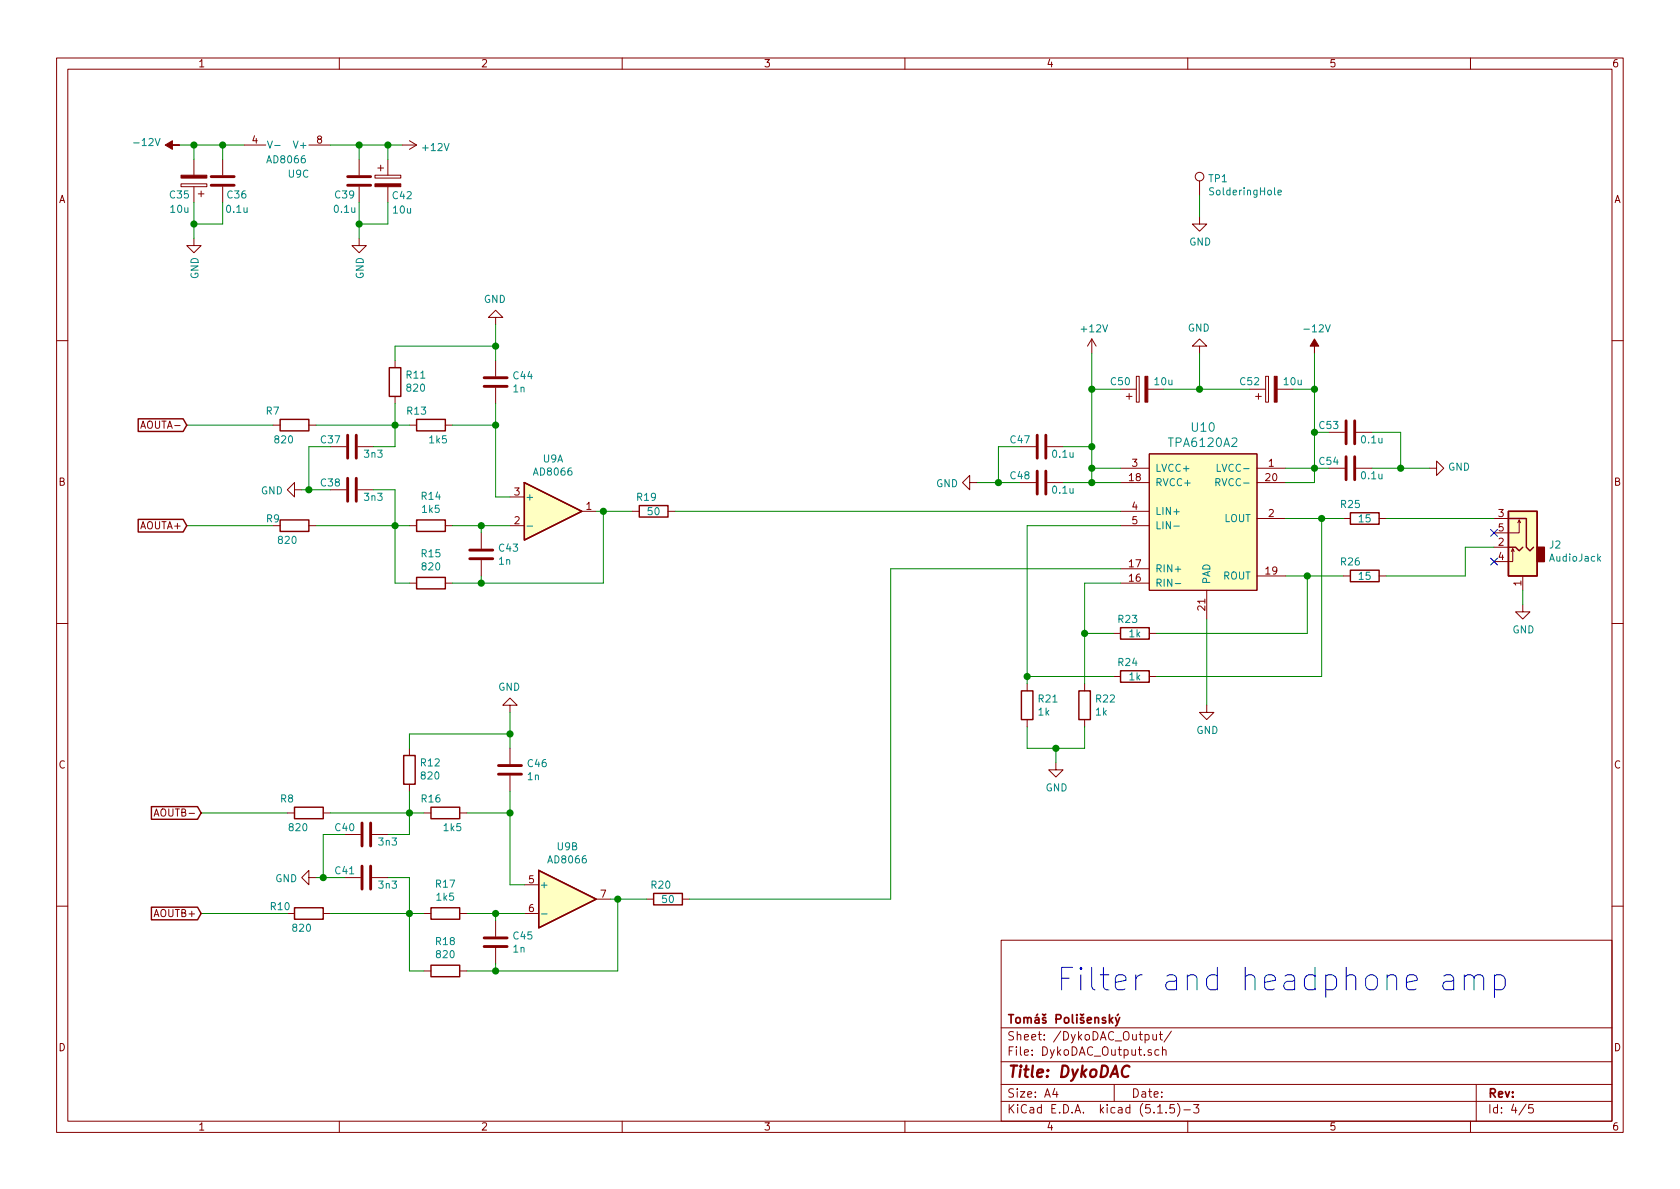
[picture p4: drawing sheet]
EESchema Schematic File Version 4
EELAYER 30 0
EELAYER END
$Descr A4 11693 8268
encoding utf-8
Sheet 4 5
Title "DykoDAC"
Date ""
Rev ""
Comp "Tomáš Polišenský"
Comment1 ""
Comment2 ""
Comment3 ""
Comment4 ""
$EndDescr
$Comp
L Amplifier_Operational:AD8620 U9
U 1 1
P 3850 3550
F 0 "U9" H 3850 3917 50  0000 C CNN
F 1 "AD8066" H 3850 3826 50  0000 C CNN
F 2 "Housings_SOIC:SOIC-8_3.9x4.9mm_Pitch1.27mm" H 3850 3550 50  0001 C CNN
F 3 "http://www.analog.com/media/en/technical-documentation/data-sheets/AD8610_8620.pdf" H 3850 3550 50  0001 C CNN
	1    3850 3550
	1    0    0    -1  
$EndComp
$Comp
L Amplifier_Operational:AD8620 U9
U 3 1
P 2000 1100
F 0 "U9" V 2100 1100 50  0000 L CNN
F 1 "AD8066" V 2000 950 50  0000 L CNN
F 2 "Housings_SOIC:SOIC-8_3.9x4.9mm_Pitch1.27mm" H 2000 1100 50  0001 C CNN
F 3 "http://www.analog.com/media/en/technical-documentation/data-sheets/AD8610_8620.pdf" H 2000 1100 50  0001 C CNN
	3    2000 1100
	0    1    1    0   
$EndComp
Text GLabel 1300 3650 0    50   Input ~ 0
AOUTA+
Text GLabel 1300 2950 0    50   Input ~ 0
AOUTA-
$Comp
L Device:C C39
U 1 1
P 2500 1250
F 0 "C39" H 2600 1350 50  0000 C CNN
F 1 "0.1u" H 2600 1450 50  0000 C CNN
F 2 "Capacitors_SMD:C_0603" H 2538 1100 50  0001 C CNN
F 3 "~" H 2500 1250 50  0001 C CNN
	1    2500 1250
	-1   0    0    1   
$EndComp
$Comp
L Device:CP C42
U 1 1
P 2700 1250
F 0 "C42" H 2800 1150 50  0000 C CNN
F 1 "10u" H 2800 1050 50  0000 C CNN
F 2 "Capacitor_Tantalum_SMD:CP_EIA-3216-18_Kemet-A" H 2738 1100 50  0001 C CNN
F 3 "~" H 2700 1250 50  0001 C CNN
	1    2700 1250
	1    0    0    -1  
$EndComp
$Comp
L Device:C C36
U 1 1
P 1550 1250
F 0 "C36" H 1450 1350 50  0000 C CNN
F 1 "0.1u" H 1450 1450 50  0000 C CNN
F 2 "Capacitors_SMD:C_0603" H 1588 1100 50  0001 C CNN
F 3 "~" H 1550 1250 50  0001 C CNN
	1    1550 1250
	-1   0    0    1   
$EndComp
$Comp
L Device:CP C35
U 1 1
P 1350 1250
F 0 "C35" H 1450 1350 50  0000 C CNN
F 1 "10u" H 1450 1450 50  0000 C CNN
F 2 "Capacitor_Tantalum_SMD:CP_EIA-3216-18_Kemet-A" H 1388 1100 50  0001 C CNN
F 3 "~" H 1350 1250 50  0001 C CNN
	1    1350 1250
	-1   0    0    1   
$EndComp
$Comp
L power:GND #PWR031
U 1 1
P 2500 1650
F 0 "#PWR031" H 2500 1400 50  0001 C CNN
F 1 "GND" V 2505 1522 50  0000 R CNN
F 2 "" H 2500 1650 50  0001 C CNN
F 3 "" H 2500 1650 50  0001 C CNN
	1    2500 1650
	1    0    0    -1  
$EndComp
$Comp
L power:GND #PWR028
U 1 1
P 1350 1650
F 0 "#PWR028" H 1350 1400 50  0001 C CNN
F 1 "GND" V 1355 1522 50  0000 R CNN
F 2 "" H 1350 1650 50  0001 C CNN
F 3 "" H 1350 1650 50  0001 C CNN
	1    1350 1650
	1    0    0    -1  
$EndComp
Wire Wire Line
	1350 1400 1350 1550
Wire Wire Line
	1550 1400 1550 1550
Wire Wire Line
	1550 1550 1350 1550
Connection ~ 1350 1550
Wire Wire Line
	1350 1550 1350 1650
Wire Wire Line
	2500 1400 2500 1550
Wire Wire Line
	2700 1400 2700 1550
Wire Wire Line
	2700 1550 2500 1550
Connection ~ 2500 1550
Wire Wire Line
	2500 1550 2500 1650
Wire Wire Line
	2300 1000 2500 1000
Wire Wire Line
	2700 1000 2700 1100
Wire Wire Line
	2500 1100 2500 1000
Connection ~ 2500 1000
Wire Wire Line
	2500 1000 2700 1000
Wire Wire Line
	1700 1000 1550 1000
Wire Wire Line
	1550 1000 1550 1100
Wire Wire Line
	1350 1100 1350 1000
Wire Wire Line
	1350 1000 1550 1000
Connection ~ 1550 1000
Wire Wire Line
	2800 1000 2700 1000
Connection ~ 2700 1000
Wire Wire Line
	1250 1000 1350 1000
Connection ~ 1350 1000
$Comp
L Device:C C43
U 1 1
P 3350 3850
F 0 "C43" H 3465 3896 50  0000 L CNN
F 1 "1n" H 3465 3805 50  0000 L CNN
F 2 "Capacitors_SMD:C_0603" H 3388 3700 50  0001 C CNN
F 3 "~" H 3350 3850 50  0001 C CNN
	1    3350 3850
	1    0    0    -1  
$EndComp
$Comp
L Device:R R14
U 1 1
P 3000 3650
F 0 "R14" V 2793 3650 50  0000 C CNN
F 1 "1k5" V 2884 3650 50  0000 C CNN
F 2 "Resistors_SMD:R_0603" V 2930 3650 50  0001 C CNN
F 3 "~" H 3000 3650 50  0001 C CNN
	1    3000 3650
	0    1    1    0   
$EndComp
$Comp
L Device:R R15
U 1 1
P 3000 4050
F 0 "R15" V 2793 4050 50  0000 C CNN
F 1 "820" V 2884 4050 50  0000 C CNN
F 2 "Resistors_SMD:R_0603" V 2930 4050 50  0001 C CNN
F 3 "~" H 3000 4050 50  0001 C CNN
	1    3000 4050
	0    1    1    0   
$EndComp
$Comp
L Device:R R9
U 1 1
P 2050 3650
F 0 "R9" V 2000 3500 50  0000 C CNN
F 1 "820" V 2150 3600 50  0000 C CNN
F 2 "Resistors_SMD:R_0603" V 1980 3650 50  0001 C CNN
F 3 "~" H 2050 3650 50  0001 C CNN
	1    2050 3650
	0    1    1    0   
$EndComp
Wire Wire Line
	2850 3650 2750 3650
Connection ~ 2750 3650
$Comp
L Device:C C38
U 1 1
P 2450 3400
F 0 "C38" V 2400 3250 50  0000 C CNN
F 1 "3n3" V 2500 3550 50  0000 C CNN
F 2 "Capacitors_SMD:C_0603" H 2488 3250 50  0001 C CNN
F 3 "~" H 2450 3400 50  0001 C CNN
	1    2450 3400
	0    1    1    0   
$EndComp
$Comp
L power:GND #PWR029
U 1 1
P 2100 3400
F 0 "#PWR029" H 2100 3150 50  0001 C CNN
F 1 "GND" V 2105 3272 50  0000 R CNN
F 2 "" H 2100 3400 50  0001 C CNN
F 3 "" H 2100 3400 50  0001 C CNN
	1    2100 3400
	0    1    1    0   
$EndComp
Wire Wire Line
	2100 3400 2150 3400
Wire Wire Line
	2600 3400 2750 3400
Wire Wire Line
	2750 3400 2750 3650
$Comp
L Device:C C44
U 1 1
P 3450 2650
F 0 "C44" H 3565 2696 50  0000 L CNN
F 1 "1n" H 3565 2605 50  0000 L CNN
F 2 "Capacitors_SMD:C_0603" H 3488 2500 50  0001 C CNN
F 3 "~" H 3450 2650 50  0001 C CNN
	1    3450 2650
	1    0    0    -1  
$EndComp
$Comp
L Device:R R13
U 1 1
P 3000 2950
F 0 "R13" V 2900 2850 50  0000 C CNN
F 1 "1k5" V 3100 3000 50  0000 C CNN
F 2 "Resistors_SMD:R_0603" V 2930 2950 50  0001 C CNN
F 3 "~" H 3000 2950 50  0001 C CNN
	1    3000 2950
	0    1    1    0   
$EndComp
$Comp
L Device:R R11
U 1 1
P 2750 2650
F 0 "R11" H 2680 2604 50  0000 R CNN
F 1 "820" H 2680 2695 50  0000 R CNN
F 2 "Resistors_SMD:R_0603" V 2680 2650 50  0001 C CNN
F 3 "~" H 2750 2650 50  0001 C CNN
	1    2750 2650
	-1   0    0    1   
$EndComp
Wire Wire Line
	3550 3450 3450 3450
$Comp
L power:GND #PWR033
U 1 1
P 3450 2250
F 0 "#PWR033" H 3450 2000 50  0001 C CNN
F 1 "GND" H 3455 2077 50  0000 C CNN
F 2 "" H 3450 2250 50  0001 C CNN
F 3 "" H 3450 2250 50  0001 C CNN
	1    3450 2250
	-1   0    0    1   
$EndComp
Wire Wire Line
	3450 2800 3450 2950
Wire Wire Line
	3150 2950 3450 2950
Connection ~ 3450 2950
Wire Wire Line
	3450 2950 3450 3450
$Comp
L Device:R R7
U 1 1
P 2050 2950
F 0 "R7" V 1950 2850 50  0000 R CNN
F 1 "820" V 2150 2950 50  0000 R CNN
F 2 "Resistors_SMD:R_0603" V 1980 2950 50  0001 C CNN
F 3 "~" H 2050 2950 50  0001 C CNN
	1    2050 2950
	0    1    1    0   
$EndComp
Wire Wire Line
	1300 2950 1900 2950
$Comp
L Device:C C37
U 1 1
P 2450 3100
F 0 "C37" V 2400 2950 50  0000 C CNN
F 1 "3n3" V 2500 3250 50  0000 C CNN
F 2 "Capacitors_SMD:C_0603" H 2488 2950 50  0001 C CNN
F 3 "~" H 2450 3100 50  0001 C CNN
	1    2450 3100
	0    1    1    0   
$EndComp
Wire Wire Line
	2300 3100 2150 3100
Wire Wire Line
	2150 3100 2150 3400
Connection ~ 2150 3400
Wire Wire Line
	2150 3400 2300 3400
Wire Wire Line
	2600 3100 2750 3100
Wire Wire Line
	2750 2500 2750 2400
Wire Wire Line
	2750 2400 3450 2400
Wire Wire Line
	3450 2400 3450 2250
Wire Wire Line
	3450 2400 3450 2500
Connection ~ 3450 2400
Wire Wire Line
	2850 2950 2750 2950
Wire Wire Line
	2750 2800 2750 2950
Connection ~ 2750 2950
Wire Wire Line
	2750 2950 2200 2950
Wire Wire Line
	2750 3100 2750 2950
Text GLabel 1400 6350 0    50   Input ~ 0
AOUTB+
Text GLabel 1400 5650 0    50   Input ~ 0
AOUTB-
$Comp
L Device:C C45
U 1 1
P 3450 6550
F 0 "C45" H 3565 6596 50  0000 L CNN
F 1 "1n" H 3565 6505 50  0000 L CNN
F 2 "Capacitors_SMD:C_0603" H 3488 6400 50  0001 C CNN
F 3 "~" H 3450 6550 50  0001 C CNN
	1    3450 6550
	1    0    0    -1  
$EndComp
$Comp
L Device:R R17
U 1 1
P 3100 6350
F 0 "R17" V 2893 6350 50  0000 C CNN
F 1 "1k5" V 2984 6350 50  0000 C CNN
F 2 "Resistors_SMD:R_0603" V 3030 6350 50  0001 C CNN
F 3 "~" H 3100 6350 50  0001 C CNN
	1    3100 6350
	0    1    1    0   
$EndComp
$Comp
L Device:R R18
U 1 1
P 3100 6750
F 0 "R18" V 2893 6750 50  0000 C CNN
F 1 "820" V 2984 6750 50  0000 C CNN
F 2 "Resistors_SMD:R_0603" V 3030 6750 50  0001 C CNN
F 3 "~" H 3100 6750 50  0001 C CNN
	1    3100 6750
	0    1    1    0   
$EndComp
$Comp
L Device:R R10
U 1 1
P 2150 6350
F 0 "R10" V 2100 6150 50  0000 C CNN
F 1 "820" V 2250 6300 50  0000 C CNN
F 2 "Resistors_SMD:R_0603" V 2080 6350 50  0001 C CNN
F 3 "~" H 2150 6350 50  0001 C CNN
	1    2150 6350
	0    1    1    0   
$EndComp
Wire Wire Line
	2950 6350 2850 6350
Connection ~ 2850 6350
$Comp
L Device:C C41
U 1 1
P 2550 6100
F 0 "C41" V 2500 5950 50  0000 C CNN
F 1 "3n3" V 2600 6250 50  0000 C CNN
F 2 "Capacitors_SMD:C_0603" H 2588 5950 50  0001 C CNN
F 3 "~" H 2550 6100 50  0001 C CNN
	1    2550 6100
	0    1    1    0   
$EndComp
$Comp
L power:GND #PWR030
U 1 1
P 2200 6100
F 0 "#PWR030" H 2200 5850 50  0001 C CNN
F 1 "GND" V 2205 5972 50  0000 R CNN
F 2 "" H 2200 6100 50  0001 C CNN
F 3 "" H 2200 6100 50  0001 C CNN
	1    2200 6100
	0    1    1    0   
$EndComp
Wire Wire Line
	2200 6100 2250 6100
Wire Wire Line
	2700 6100 2850 6100
Wire Wire Line
	2850 6100 2850 6350
$Comp
L Device:C C46
U 1 1
P 3550 5350
F 0 "C46" H 3665 5396 50  0000 L CNN
F 1 "1n" H 3665 5305 50  0000 L CNN
F 2 "Capacitors_SMD:C_0603" H 3588 5200 50  0001 C CNN
F 3 "~" H 3550 5350 50  0001 C CNN
	1    3550 5350
	1    0    0    -1  
$EndComp
$Comp
L Device:R R16
U 1 1
P 3100 5650
F 0 "R16" V 3000 5550 50  0000 C CNN
F 1 "1k5" V 3200 5700 50  0000 C CNN
F 2 "Resistors_SMD:R_0603" V 3030 5650 50  0001 C CNN
F 3 "~" H 3100 5650 50  0001 C CNN
	1    3100 5650
	0    1    1    0   
$EndComp
$Comp
L Device:R R12
U 1 1
P 2850 5350
F 0 "R12" H 2780 5304 50  0000 R CNN
F 1 "820" H 2780 5395 50  0000 R CNN
F 2 "Resistors_SMD:R_0603" V 2780 5350 50  0001 C CNN
F 3 "~" H 2850 5350 50  0001 C CNN
	1    2850 5350
	-1   0    0    1   
$EndComp
Wire Wire Line
	3650 6150 3550 6150
$Comp
L power:GND #PWR034
U 1 1
P 3550 4950
F 0 "#PWR034" H 3550 4700 50  0001 C CNN
F 1 "GND" H 3555 4777 50  0000 C CNN
F 2 "" H 3550 4950 50  0001 C CNN
F 3 "" H 3550 4950 50  0001 C CNN
	1    3550 4950
	-1   0    0    1   
$EndComp
Wire Wire Line
	3550 5500 3550 5650
Wire Wire Line
	3250 5650 3550 5650
Connection ~ 3550 5650
Wire Wire Line
	3550 5650 3550 6150
$Comp
L Device:R R8
U 1 1
P 2150 5650
F 0 "R8" V 2050 5550 50  0000 R CNN
F 1 "820" V 2250 5650 50  0000 R CNN
F 2 "Resistors_SMD:R_0603" V 2080 5650 50  0001 C CNN
F 3 "~" H 2150 5650 50  0001 C CNN
	1    2150 5650
	0    1    1    0   
$EndComp
Wire Wire Line
	1400 5650 2000 5650
$Comp
L Device:C C40
U 1 1
P 2550 5800
F 0 "C40" V 2500 5650 50  0000 C CNN
F 1 "3n3" V 2600 5950 50  0000 C CNN
F 2 "Capacitors_SMD:C_0603" H 2588 5650 50  0001 C CNN
F 3 "~" H 2550 5800 50  0001 C CNN
	1    2550 5800
	0    1    1    0   
$EndComp
Wire Wire Line
	2400 5800 2250 5800
Wire Wire Line
	2250 5800 2250 6100
Connection ~ 2250 6100
Wire Wire Line
	2250 6100 2400 6100
Wire Wire Line
	2700 5800 2850 5800
Wire Wire Line
	2850 5200 2850 5100
Wire Wire Line
	2850 5100 3550 5100
Wire Wire Line
	3550 5100 3550 4950
Wire Wire Line
	3550 5100 3550 5200
Connection ~ 3550 5100
Wire Wire Line
	2950 5650 2850 5650
Wire Wire Line
	2850 5500 2850 5650
Connection ~ 2850 5650
Wire Wire Line
	2850 5650 2300 5650
Wire Wire Line
	2850 5800 2850 5650
$Comp
L Amplifier_Operational:AD8620 U9
U 2 1
P 3950 6250
F 0 "U9" H 3950 6617 50  0000 C CNN
F 1 "AD8066" H 3950 6526 50  0000 C CNN
F 2 "Housings_SOIC:SOIC-8_3.9x4.9mm_Pitch1.27mm" H 3950 6250 50  0001 C CNN
F 3 "http://www.analog.com/media/en/technical-documentation/data-sheets/AD8610_8620.pdf" H 3950 6250 50  0001 C CNN
	2    3950 6250
	1    0    0    -1  
$EndComp
Text Notes 7350 6900 0    157  ~ 0
Filter and headphone amp
$Comp
L DykoDAC-rescue:TPA6120-ti U10
U 1 1
P 8000 3150
AR Path="/5CD23F1B" Ref="U10"  Part="1" 
AR Path="/5C90E752/5CD23F1B" Ref="U10"  Part="1" 
F 0 "U10" H 8375 3337 60  0000 C CNN
F 1 "TPA6120A2" H 8375 3231 60  0000 C CNN
F 2 "test:SOIC-20W_ThermalPad" H 8000 3150 60  0001 C CNN
F 3 "" H 8000 3150 60  0001 C CNN
	1    8000 3150
	1    0    0    -1  
$EndComp
$Comp
L Device:R R19
U 1 1
P 4550 3550
F 0 "R19" V 4450 3500 50  0000 C CNN
F 1 "50" V 4550 3550 50  0000 C CNN
F 2 "Resistors_SMD:R_0603" V 4480 3550 50  0001 C CNN
F 3 "~" H 4550 3550 50  0001 C CNN
	1    4550 3550
	0    1    1    0   
$EndComp
$Comp
L Device:R R20
U 1 1
P 4650 6250
F 0 "R20" V 4550 6200 50  0000 C CNN
F 1 "50" V 4650 6250 50  0000 C CNN
F 2 "Resistors_SMD:R_0603" V 4580 6250 50  0001 C CNN
F 3 "~" H 4650 6250 50  0001 C CNN
	1    4650 6250
	0    1    1    0   
$EndComp
Wire Wire Line
	7800 3950 6200 3950
Wire Wire Line
	6200 3950 6200 6250
$Comp
L Device:R R22
U 1 1
P 7550 4900
F 0 "R22" H 7620 4946 50  0000 L CNN
F 1 "1k" H 7620 4855 50  0000 L CNN
F 2 "Resistors_SMD:R_0603" V 7480 4900 50  0001 C CNN
F 3 "~" H 7550 4900 50  0001 C CNN
	1    7550 4900
	1    0    0    -1  
$EndComp
$Comp
L Device:R R21
U 1 1
P 7150 4900
F 0 "R21" H 7220 4946 50  0000 L CNN
F 1 "1k" H 7220 4855 50  0000 L CNN
F 2 "Resistors_SMD:R_0603" V 7080 4900 50  0001 C CNN
F 3 "~" H 7150 4900 50  0001 C CNN
	1    7150 4900
	1    0    0    -1  
$EndComp
$Comp
L power:GND #PWR036
U 1 1
P 7350 5300
F 0 "#PWR036" H 7350 5050 50  0001 C CNN
F 1 "GND" H 7355 5127 50  0000 C CNN
F 2 "" H 7350 5300 50  0001 C CNN
F 3 "" H 7350 5300 50  0001 C CNN
	1    7350 5300
	1    0    0    -1  
$EndComp
Wire Wire Line
	7150 5050 7150 5200
Wire Wire Line
	7150 5200 7350 5200
Wire Wire Line
	7550 5200 7550 5050
Connection ~ 7350 5200
Wire Wire Line
	7350 5200 7550 5200
Wire Wire Line
	7350 5200 7350 5300
Wire Wire Line
	7550 4750 7550 4400
Wire Wire Line
	7550 4050 7800 4050
Wire Wire Line
	7150 3650 7800 3650
$Comp
L Device:R R23
U 1 1
P 7900 4400
F 0 "R23" V 7800 4350 50  0000 C CNN
F 1 "1k" V 7900 4400 50  0000 C CNN
F 2 "Resistors_SMD:R_0603" V 7830 4400 50  0001 C CNN
F 3 "~" H 7900 4400 50  0001 C CNN
	1    7900 4400
	0    1    1    0   
$EndComp
$Comp
L Device:R R24
U 1 1
P 7900 4700
F 0 "R24" V 7800 4650 50  0000 C CNN
F 1 "1k" V 7900 4700 50  0000 C CNN
F 2 "Resistors_SMD:R_0603" V 7830 4700 50  0001 C CNN
F 3 "~" H 7900 4700 50  0001 C CNN
	1    7900 4700
	0    1    1    0   
$EndComp
Wire Wire Line
	8950 4000 9100 4000
Wire Wire Line
	9100 4400 9100 4000
Wire Wire Line
	8050 4400 9100 4400
Wire Wire Line
	7150 3650 7150 4700
Wire Wire Line
	7750 4400 7550 4400
Connection ~ 7550 4400
Wire Wire Line
	7550 4400 7550 4050
Wire Wire Line
	8050 4700 9200 4700
Wire Wire Line
	9200 4700 9200 3600
Wire Wire Line
	8950 3600 9200 3600
Wire Wire Line
	7750 4700 7150 4700
Connection ~ 7150 4700
Wire Wire Line
	7150 4700 7150 4750
$Comp
L power:GND #PWR042
U 1 1
P 10600 4200
F 0 "#PWR042" H 10600 3950 50  0001 C CNN
F 1 "GND" H 10605 4027 50  0000 C CNN
F 2 "" H 10600 4200 50  0001 C CNN
F 3 "" H 10600 4200 50  0001 C CNN
	1    10600 4200
	1    0    0    -1  
$EndComp
Wire Wire Line
	10600 4200 10600 4100
$Comp
L power:GND #PWR039
U 1 1
P 8400 4900
F 0 "#PWR039" H 8400 4650 50  0001 C CNN
F 1 "GND" H 8405 4727 50  0000 C CNN
F 2 "" H 8400 4900 50  0001 C CNN
F 3 "" H 8400 4900 50  0001 C CNN
	1    8400 4900
	1    0    0    -1  
$EndComp
Wire Wire Line
	8400 4900 8400 4300
$Comp
L Device:R R25
U 1 1
P 9500 3600
F 0 "R25" V 9400 3500 50  0000 C CNN
F 1 "15" V 9500 3600 50  0000 C CNN
F 2 "Resistors_SMD:R_0603" V 9430 3600 50  0001 C CNN
F 3 "~" H 9500 3600 50  0001 C CNN
	1    9500 3600
	0    1    1    0   
$EndComp
$Comp
L Device:R R26
U 1 1
P 9500 4000
F 0 "R26" V 9400 3900 50  0000 C CNN
F 1 "15" V 9500 4000 50  0000 C CNN
F 2 "Resistors_SMD:R_0603" V 9430 4000 50  0001 C CNN
F 3 "~" H 9500 4000 50  0001 C CNN
	1    9500 4000
	0    1    1    0   
$EndComp
Wire Wire Line
	9200 3600 9350 3600
Connection ~ 9200 3600
Wire Wire Line
	9100 4000 9350 4000
Connection ~ 9100 4000
$Comp
L Device:C C48
U 1 1
P 7250 3350
F 0 "C48" V 7200 3200 50  0000 C CNN
F 1 "0.1u" V 7300 3500 50  0000 C CNN
F 2 "Capacitors_SMD:C_0603" H 7288 3200 50  0001 C CNN
F 3 "~" H 7250 3350 50  0001 C CNN
	1    7250 3350
	0    1    1    0   
$EndComp
$Comp
L Device:C C47
U 1 1
P 7250 3100
F 0 "C47" V 7200 2950 50  0000 C CNN
F 1 "0.1u" V 7300 3250 50  0000 C CNN
F 2 "Capacitors_SMD:C_0603" H 7288 2950 50  0001 C CNN
F 3 "~" H 7250 3100 50  0001 C CNN
	1    7250 3100
	0    1    1    0   
$EndComp
Wire Wire Line
	7800 3350 7600 3350
Connection ~ 7600 3100
Wire Wire Line
	7600 3100 7400 3100
Wire Wire Line
	7600 3350 7600 3250
Connection ~ 7600 3350
Wire Wire Line
	7600 3350 7400 3350
Wire Wire Line
	7800 3250 7600 3250
Connection ~ 7600 3250
Wire Wire Line
	7600 3250 7600 3100
$Comp
L power:GND #PWR035
U 1 1
P 6800 3350
F 0 "#PWR035" H 6800 3100 50  0001 C CNN
F 1 "GND" V 6805 3222 50  0000 R CNN
F 2 "" H 6800 3350 50  0001 C CNN
F 3 "" H 6800 3350 50  0001 C CNN
	1    6800 3350
	0    1    1    0   
$EndComp
Wire Wire Line
	7100 3350 6950 3350
Wire Wire Line
	7100 3100 6950 3100
Wire Wire Line
	6950 3100 6950 3350
Connection ~ 6950 3350
Wire Wire Line
	6950 3350 6800 3350
$Comp
L Device:C C54
U 1 1
P 9400 3250
F 0 "C54" V 9350 3100 50  0000 C CNN
F 1 "0.1u" V 9450 3400 50  0000 C CNN
F 2 "Capacitors_SMD:C_0603" H 9438 3100 50  0001 C CNN
F 3 "~" H 9400 3250 50  0001 C CNN
	1    9400 3250
	0    1    1    0   
$EndComp
$Comp
L Device:C C53
U 1 1
P 9400 3000
F 0 "C53" V 9350 2850 50  0000 C CNN
F 1 "0.1u" V 9450 3150 50  0000 C CNN
F 2 "Capacitors_SMD:C_0603" H 9438 2850 50  0001 C CNN
F 3 "~" H 9400 3000 50  0001 C CNN
	1    9400 3000
	0    1    1    0   
$EndComp
$Comp
L power:GND #PWR041
U 1 1
P 9950 3250
F 0 "#PWR041" H 9950 3000 50  0001 C CNN
F 1 "GND" V 9955 3122 50  0000 R CNN
F 2 "" H 9950 3250 50  0001 C CNN
F 3 "" H 9950 3250 50  0001 C CNN
	1    9950 3250
	0    -1   -1   0   
$EndComp
Wire Wire Line
	9550 3000 9750 3000
Wire Wire Line
	8950 3350 9150 3350
Wire Wire Line
	9150 3350 9150 3250
Wire Wire Line
	8950 3250 9150 3250
Connection ~ 9150 3250
Wire Wire Line
	9250 3000 9150 3000
Connection ~ 9150 3000
Wire Wire Line
	9150 3000 9150 3250
Wire Wire Line
	9150 3250 9250 3250
Wire Wire Line
	9550 3250 9750 3250
Wire Wire Line
	9750 3000 9750 3250
Connection ~ 9750 3250
Wire Wire Line
	9750 3250 9950 3250
$Comp
L Device:CP C50
U 1 1
P 7950 2700
F 0 "C50" V 8000 2850 50  0000 C CNN
F 1 "10u" V 8000 2550 50  0000 C CNN
F 2 "Capacitor_Tantalum_SMD:CP_EIA-3216-18_Kemet-A" H 7988 2550 50  0001 C CNN
F 3 "~" H 7950 2700 50  0001 C CNN
	1    7950 2700
	0    -1   -1   0   
$EndComp
$Comp
L Device:CP C52
U 1 1
P 8850 2700
F 0 "C52" V 8900 2850 50  0000 C CNN
F 1 "10u" V 8900 2550 50  0000 C CNN
F 2 "Capacitor_Tantalum_SMD:CP_EIA-3216-18_Kemet-A" H 8888 2550 50  0001 C CNN
F 3 "~" H 8850 2700 50  0001 C CNN
	1    8850 2700
	0    -1   -1   0   
$EndComp
Wire Wire Line
	9000 2700 9150 2700
Wire Wire Line
	9150 2700 9150 3000
Wire Wire Line
	7800 2700 7600 2700
Wire Wire Line
	7600 2700 7600 3100
$Comp
L power:GND #PWR038
U 1 1
P 8350 2450
F 0 "#PWR038" H 8350 2200 50  0001 C CNN
F 1 "GND" H 8355 2277 50  0000 C CNN
F 2 "" H 8350 2450 50  0001 C CNN
F 3 "" H 8350 2450 50  0001 C CNN
	1    8350 2450
	-1   0    0    1   
$EndComp
Wire Wire Line
	8100 2700 8350 2700
Wire Wire Line
	7600 2700 7600 2450
Connection ~ 7600 2700
Wire Wire Line
	8350 2450 8350 2700
Connection ~ 8350 2700
Wire Wire Line
	8350 2700 8700 2700
Wire Wire Line
	9150 2450 9150 2700
Connection ~ 9150 2700
Wire Wire Line
	4800 6250 6200 6250
Wire Wire Line
	3250 6350 3450 6350
Wire Wire Line
	4250 6250 4300 6250
Wire Wire Line
	2950 6750 2850 6750
Wire Wire Line
	2850 6750 2850 6350
Wire Wire Line
	3250 6750 3450 6750
Wire Wire Line
	4300 6750 4300 6250
Connection ~ 4300 6250
Wire Wire Line
	4300 6250 4500 6250
Wire Wire Line
	3450 6700 3450 6750
Connection ~ 3450 6750
Wire Wire Line
	3450 6750 4300 6750
Wire Wire Line
	3450 6400 3450 6350
Connection ~ 3450 6350
Wire Wire Line
	3450 6350 3650 6350
Wire Wire Line
	3150 3650 3350 3650
Wire Wire Line
	4150 3550 4200 3550
Wire Wire Line
	2850 4050 2750 4050
Wire Wire Line
	2750 4050 2750 3650
Wire Wire Line
	3150 4050 3350 4050
Wire Wire Line
	4200 4050 4200 3550
Wire Wire Line
	3350 4000 3350 4050
Connection ~ 3350 4050
Wire Wire Line
	3350 4050 4200 4050
Wire Wire Line
	3350 3700 3350 3650
Connection ~ 3350 3650
Wire Wire Line
	3350 3650 3550 3650
Wire Wire Line
	1400 6350 2000 6350
Wire Wire Line
	2300 6350 2850 6350
Wire Wire Line
	1300 3650 1900 3650
Wire Wire Line
	2200 3650 2750 3650
Wire Wire Line
	4700 3550 7800 3550
Wire Wire Line
	4400 3550 4200 3550
Connection ~ 4200 3550
$Comp
L DykoDAC-rescue:AudioJack2_Ground_Switch-kamtar J2
U 1 1
P 10600 3800
AR Path="/5E5732C1" Ref="J2"  Part="1" 
AR Path="/5C90E752/5E5732C1" Ref="J2"  Part="1" 
F 0 "J2" H 10420 3818 50  0000 R CNN
F 1 "AudioJack" H 10420 3727 50  0000 R CNN
F 2 "kamtar:StereoJack_3.5mm_Lumberg" H 10600 4000 50  0001 C CNN
F 3 "~" H 10600 4000 50  0001 C CNN
	1    10600 3800
	-1   0    0    -1  
$EndComp
Wire Wire Line
	9650 3600 10400 3600
NoConn ~ 10400 3700
NoConn ~ 10400 3900
Wire Wire Line
	10200 4000 10200 3800
Wire Wire Line
	10200 3800 10400 3800
Wire Wire Line
	9650 4000 10200 4000
$Comp
L Connector:TestPoint TP1
U 1 1
P 8350 1350
F 0 "TP1" H 8408 1468 50  0000 L CNN
F 1 "SolderingHole" H 8408 1377 50  0000 L CNN
F 2 "TestPoint:TestPoint_Plated_Hole_D2.0mm" H 8550 1350 50  0001 C CNN
F 3 "~" H 8550 1350 50  0001 C CNN
	1    8350 1350
	1    0    0    -1  
$EndComp
$Comp
L power:GND #PWR062
U 1 1
P 8350 1500
F 0 "#PWR062" H 8350 1250 50  0001 C CNN
F 1 "GND" H 8355 1327 50  0000 C CNN
F 2 "" H 8350 1500 50  0001 C CNN
F 3 "" H 8350 1500 50  0001 C CNN
	1    8350 1500
	1    0    0    -1  
$EndComp
Wire Wire Line
	8350 1500 8350 1350
$Comp
L power:-12V #PWR0107
U 1 1
P 1250 1000
F 0 "#PWR0107" H 1250 1100 50  0001 C CNN
F 1 "-12V" V 1265 1128 50  0000 L CNN
F 2 "" H 1250 1000 50  0001 C CNN
F 3 "" H 1250 1000 50  0001 C CNN
	1    1250 1000
	0    -1   -1   0   
$EndComp
$Comp
L power:+12V #PWR0108
U 1 1
P 2800 1000
F 0 "#PWR0108" H 2800 850 50  0001 C CNN
F 1 "+12V" V 2815 1128 50  0000 L CNN
F 2 "" H 2800 1000 50  0001 C CNN
F 3 "" H 2800 1000 50  0001 C CNN
	1    2800 1000
	0    1    1    0   
$EndComp
$Comp
L power:+12V #PWR0109
U 1 1
P 7600 2450
F 0 "#PWR0109" H 7600 2300 50  0001 C CNN
F 1 "+12V" H 7615 2623 50  0000 C CNN
F 2 "" H 7600 2450 50  0001 C CNN
F 3 "" H 7600 2450 50  0001 C CNN
	1    7600 2450
	1    0    0    -1  
$EndComp
$Comp
L power:-12V #PWR0110
U 1 1
P 9150 2450
F 0 "#PWR0110" H 9150 2550 50  0001 C CNN
F 1 "-12V" H 9165 2623 50  0000 C CNN
F 2 "" H 9150 2450 50  0001 C CNN
F 3 "" H 9150 2450 50  0001 C CNN
	1    9150 2450
	1    0    0    -1  
$EndComp
$EndSCHEMATC
